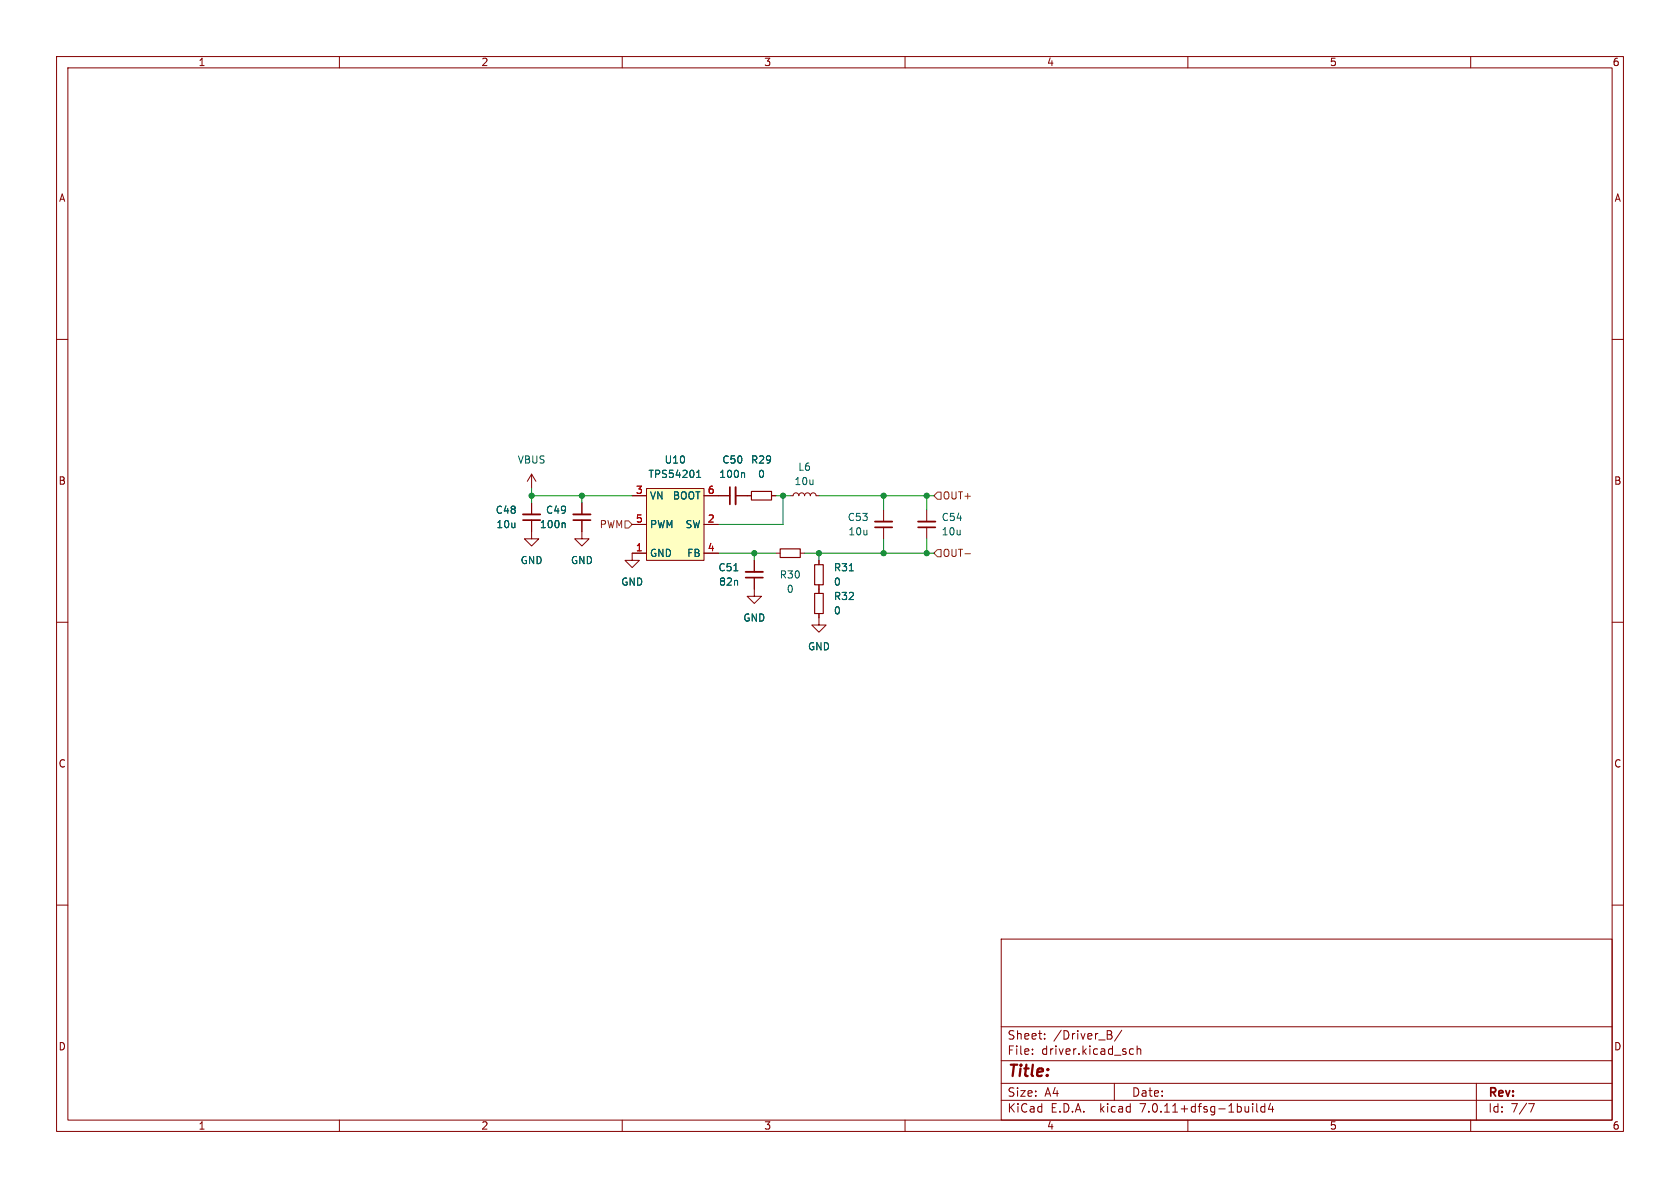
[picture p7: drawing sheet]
<svg xmlns="http://www.w3.org/2000/svg" width="297mm" height="210mm" viewBox="0 0 297 210" stroke-linecap="round" stroke-linejoin="round" font-family="sans-serif">
<g fill="none" stroke="#840000" stroke-width=".18">
<path d="M10 10h277v190h-277zM12 12h273v186h-273zM60 10v2M110 10v2M160 10v2M210 10v2M260 10v2M10 60h2M285 60h2M94 91.9v3.4h1.2l-1.2 1.2-1.3-1.2h1.3M94 83.8l-.8 1.3M94 83.8v2.6"/>
<path d="M94 88.9v2M94 83.8l.7 1.3M102.9 91.9v3.4h1.2l-1.2 1.2-1.3-1.2h1.3M102.9 88.9v2M111.8 87.6h2.5M111.8 92.7h2.5M114.3 86.4h10.2v12.7h-10.2zM114.3 97.8h-2.5v1.3h1.2l-1.2 1.2-1.3-1.2h1.3M124.5 87.6h4.5M124.5 97.8h2.5M124.5 92.7h2.5M130 87.6h2.8"/>
<path d="M133.3 99.1v2M136.4 87.6h.8M137.2 97.8h.7M139.7 87.6h.5l.2-.3 .3-.2 .4 .2 .1 .3 .2-.3 .3-.2 .4 .2 .1 .3 .2-.3 .4-.2 .3 .2 .2 .3 .1-.3 .4-.2 .3 .2 .2 .3h.5M141.5 97.8h.7M144.8 99.1v.7M156.2 90.2v2M156.2 93.2v2.1M163.8 90.2v2M163.8 93.2v2.1M10 110h2M133.3 102.1v3.3h1.3l-1.3 1.3-1.2-1.3h1.2"/>
<path d="M144.8 108.5v2h1.2l-1.2 1.3-1.3-1.3h1.3M144.8 103.4v1.5M285 110h2M10 160h2M285 160h2M177 166h108v32h-108zM60 198v2M110 198v2M160 198v2M177 194.5h108M177 191.5h108M177 187.5h108"/>
<path d="M177 181.5h108M182.5 186.3v.1M182.5 185.5v.1M184.7 183.6v.1M184.7 182.8v.1M196.2 182.2l.3 .3v.3l-.3 .1a.4 .4 0 0 1 .4 .4 .4 .4 0 0 1-.3 .4h-.6M197 191.5v3M198.3 182.1l-1.3 2M199.7 186.3l.3 .1 .4-.1M200.4 185.5l-.4-.1-.3 .1M201 185.5l.2-.1 .4 .1 .1 .9M201 184.9v1.5"/>
<path d="M210 198v2M221.5 195.1v.1M221.5 195.6v1M222.2 195.1v1.3l.2 .2M223.6 195.1v1.5M223.6 195.7l-.4-.1-.3 .3v.4l.1 .2h.6M224.6 195l-.4 1.1h1M225 195.6v1M260 198v2M261 191.5v6.5M270.2 195.1h1l-.6 1.5"/>
</g>
<path d="M92.5 90.9h3M101.3 90.9h3.1M130 86.1v3.1M154.7 92.2h3M162.3 92.2h3.1M131.8 101.1h3.1" fill="none" stroke="#840000" stroke-width=".33"/>
<path d="M92.5 91.9h3M101.3 91.9h3.1M129 86.1v3.1M154.7 93.2h3M162.3 93.2h3.1M131.8 102.1h3.1" fill="none" stroke="#840000" stroke-width=".3"/>
<path d="M99.7 92.4l.2 .2v.7M123.2 84.4h.7M123.2 83.5l.3-.4v1.3M131.5 83.6l.1 .1v.7M129.7 100.9h.8M150.2 100.9h.7" fill="none" stroke="#006464" stroke-width=".18"/>
<path d="M114.3 86.4h10.2v12.7h-10.2z" fill="#ffffc2" stroke="#ffffc2" stroke-width=".18"/>
<path d="M132.8 86.9h3.6v1.5h-3.6zM137.9 97h3.6v1.6h-3.6zM144 99.8h1.5v3.6h-1.5zM144 104.9h1.5v3.6h-1.5z" fill="none" stroke="#840000" stroke-width=".2"/>
<path d="M110.5 92.1h.6l.7 .6-.7 .6h-.6zM165.7 97.2h.7v1.2h-.7l-.6-.6zM165.7 87h.7v1.3h-.7l-.6-.7zM170.6 97.9h1" fill="none" stroke="#725600" stroke-width=".18"/>
<g fill="none" stroke="#009600" stroke-width=".18">
<path d="M94 87.6h17.8M94 86.4v2.5M102.9 87.6v1.3M127 97.8h10.2M133.3 97.8v1.3M137.2 87.6h2.5M138.4 87.6v5.1h-11.4M142.2 97.8h22.9M144.8 87.6h20.3M144.8 97.8v1.3M156.2 87.6v2.6M156.2 95.3v2.5"/>
<path d="M163.8 87.6v2.6M163.8 95.3v2.5"/>
</g>
<g fill="#009600" stroke="#009600" stroke-width=".18">
<circle cx="163.8" cy="97.8" r=".46"/>
<circle cx="138.4" cy="87.6" r=".46"/>
<circle cx="156.2" cy="97.8" r=".46"/>
<circle cx="156.2" cy="87.6" r=".46"/>
<circle cx="163.8" cy="87.6" r=".46"/>
<circle cx="144.8" cy="97.8" r=".46"/>
<circle cx="102.9" cy="87.6" r=".46"/>
<circle cx="133.3" cy="97.8" r=".46"/>
<circle cx="94" cy="87.6" r=".46"/>
</g>
<text font-size="2.8" fill="#840000" x="178" y="190.9">Title:</text>
<g font-size="2.1" fill="#840000">
<text x="178" y="184">Sheet:</text>
<text x="186.2" y="184">/Driver_B/</text>
<text x="178" y="186.7">File:</text>
<text x="184.1" y="186.7">driver.kicad_sch</text>
<text x="178" y="196.9">KiCad</text>
<text x="178" y="194.1">Size:</text>
<text x="184.7" y="194.1">A4</text>
<text x="185.7" y="196.9">E.D.A.</text>
<text x="194.6" y="196.9">kicad</text>
<text x="200" y="194.1">Date:</text>
<text x="201.8" y="196.9">7.0.11+dfsg-1build4</text>
<text x="263" y="194.3">Rev:</text>
<text x="263" y="196.9">Id:</text>
<text x="267.1" y="196.9">7/7</text>
</g>
<g font-size="1.8" fill="#840000">
<text x="35" y="11.9">1</text>
<text x="85" y="11.9">2</text>
<text x="135" y="11.9">3</text>
<text x="185" y="11.9">4</text>
<text x="235" y="11.9">5</text>
<text x="285" y="11.9">6</text>
<text x="10.3" y="35.9">A</text>
<text x="285.3" y="35.9">A</text>
<text x="10.3" y="85.9">B</text>
<text x="285.3" y="85.9">B</text>
<text x="10.3" y="135.9">C</text>
<text x="285.3" y="135.9">C</text>
<text x="10.3" y="185.9">D</text>
<text x="285.3" y="185.9">D</text>
<text x="35" y="199.9">1</text>
<text x="85" y="199.9">2</text>
<text x="135" y="199.9">3</text>
<text x="185" y="199.9">4</text>
<text x="235" y="199.9">5</text>
<text x="285" y="199.9">6</text>
</g>
<g font-size="1.8" fill="#006464">
<text x="91.4" y="82.1">VBUS</text>
<text x="117.4" y="82.1">U10</text>
<text x="127.6" y="82.1">C50</text>
<text x="132.7" y="82.1">R29</text>
<text x="141" y="83.4">L6</text>
<text x="114.5" y="84.7">TPS54201</text>
<text x="114.8" y="88.5">VN</text>
<text x="118.9" y="88.5">BOOT</text>
<text x="127.1" y="84.7">100n</text>
<text x="133.9" y="84.7">0</text>
<text x="140.4" y="86">10u</text>
<text x="87.5" y="91">C48</text>
<text x="87.7" y="93.6">10u</text>
<text x="95.3" y="93.6">100n</text>
<text x="96.4" y="91">C49</text>
<text x="114.8" y="93.6">PWM</text>
<text x="121.1" y="93.6">SW</text>
<text x="149.8" y="92.3">C53</text>
<text x="149.9" y="94.8">10u</text>
<text x="166.4" y="92.3">C54</text>
<text x="166.4" y="94.8">10u</text>
<text x="91.9" y="99.9">GND</text>
<text x="100.8" y="99.9">GND</text>
<text x="114.8" y="98.7">GND</text>
<text x="121.4" y="98.7">FB</text>
<text x="126.9" y="101.2">C51</text>
<text x="147.3" y="101.2">R31</text>
<text x="109.7" y="103.7">GND</text>
<text x="127" y="103.7">82n</text>
<text x="137.8" y="102.5">R30</text>
<text x="139" y="105">0</text>
<text x="147.3" y="103.7">0</text>
<text x="147.3" y="106.3">R32</text>
<text x="131.3" y="110.1">GND</text>
<text x="147.3" y="108.8">0</text>
<text x="142.7" y="115.2">GND</text>
</g>
<g font-size="1.8" fill="#a90000">
<text x="112.3" y="87.4">3</text>
<text x="125" y="87.4">6</text>
<text x="112.3" y="92.5">5</text>
<text x="125" y="92.5">2</text>
<text x="112.3" y="97.5">1</text>
<text x="125" y="97.5">4</text>
</g>
<g font-size="1.8" fill="#725600">
<text x="166.6" y="88.5">OUT+</text>
<text x="105.9" y="93.6">PWM</text>
<text x="166.6" y="98.7">OUT-</text>
</g>
</svg>
